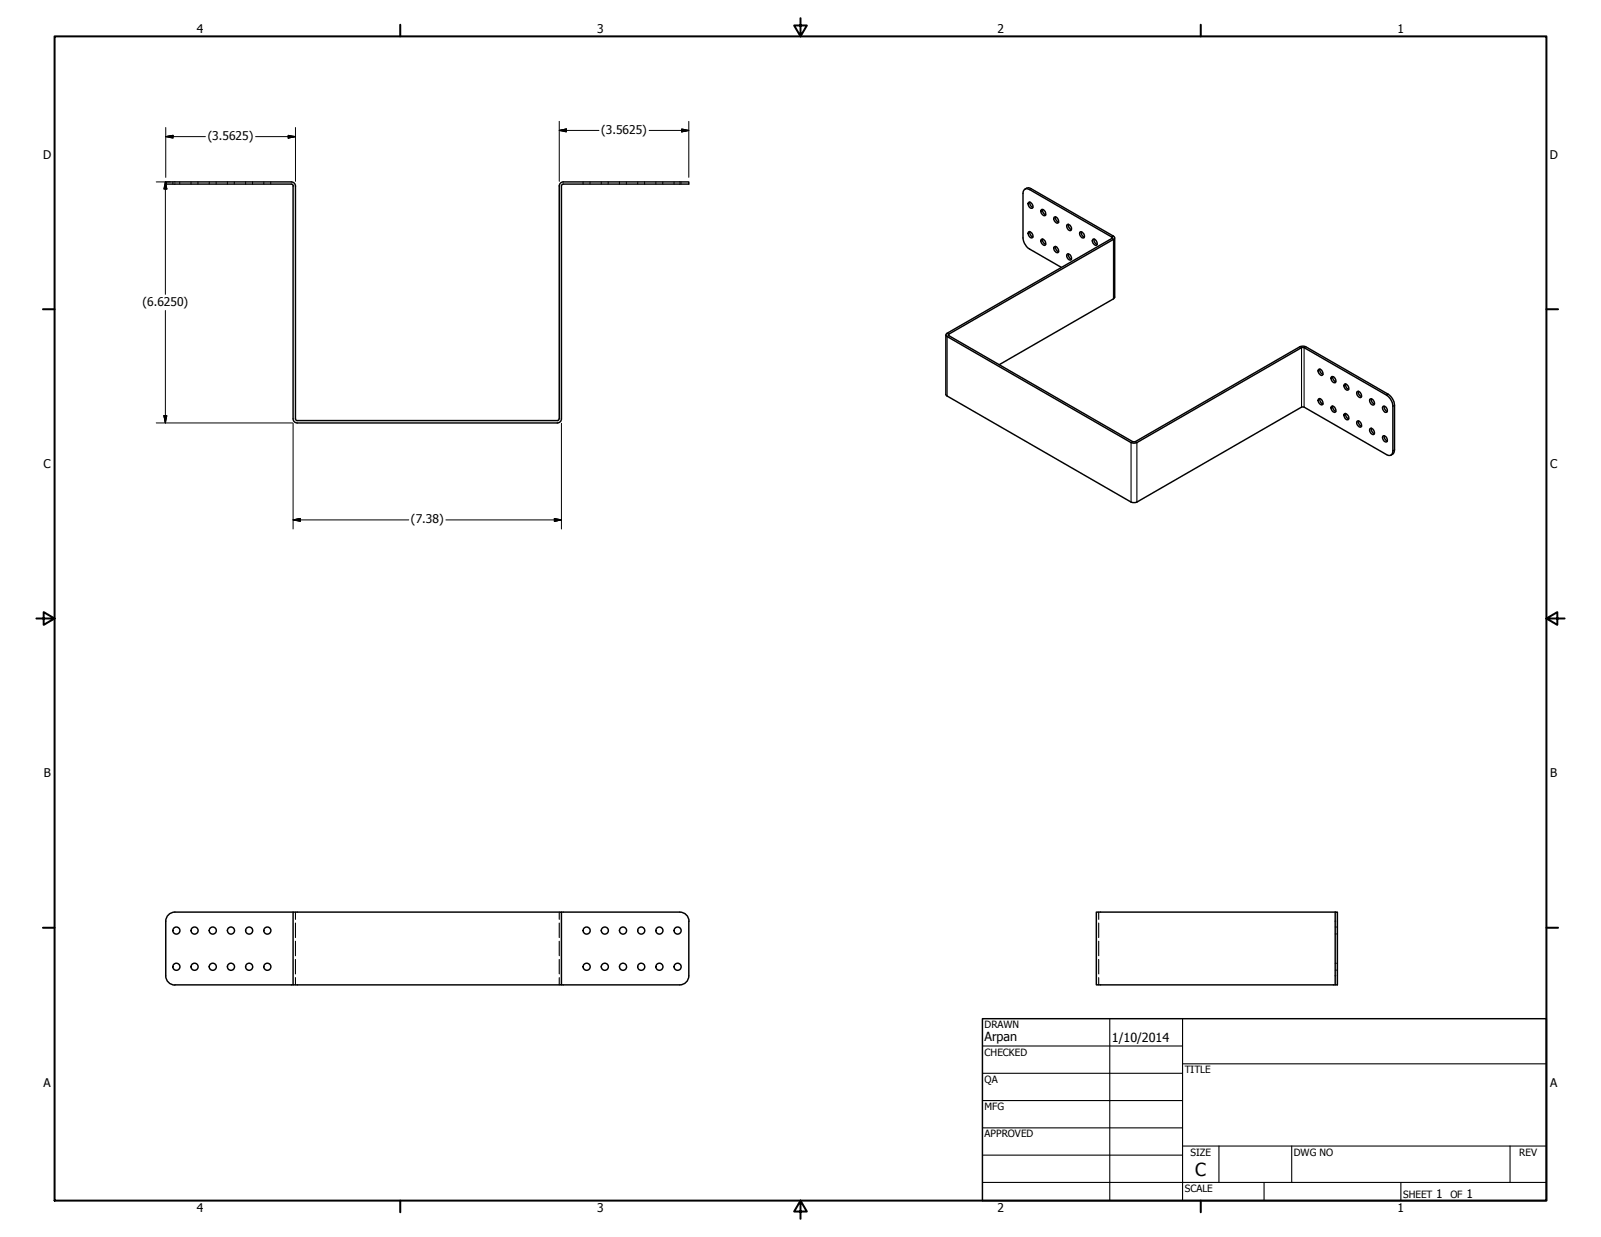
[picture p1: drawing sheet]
<svg xmlns="http://www.w3.org/2000/svg" width="559mm" height="432mm" viewBox="0 0 559 432" stroke-linecap="round" stroke-linejoin="round" font-family="sans-serif">
<!-- layer: Visible (ANSI) -->
<g fill="none" stroke="#000" stroke-width=".51">
<path d="M102.3 64.9v81.3M102.4 64.9l-.2-.4-.5-.2h-43.9v-.8h43.9a1.43 1.43 0 0 1 1.4 1.4v81.3M357.1 67.5v15.6M359.1 70.6a1.4 1.4 0 0 1 1.2 2.1 1.4 1.4 0 0 1-1.2-2.1zM359.3 66.2l28.7 16.5M359.4 70.5l.3 1.2 .8 .7M359.9 65.8l28.7 16.6M363.5 73.2a1.4 1.4 0 0 1 1.3 2 1.4 1.4 0 0 1-1.3-2zM363.9 73.2l.2 1 .9 .8M368 75.8a1.4 1.4 0 0 1 1.3 2.1 1.4 1.4 0 0 1-1.3-2.1zM368.4 75.7l.2 1.1 .9 .8M372.4 78.5a1.22 1.22 0 0 1 1.4 .5 1.22 1.22 0 0 1 0 1.5 1.43 1.43 0 0 1-1.4-2z"/>
<path d="M372.9 78.3l.2 1.1 .9 .7M358.9 81.1l.2-.2a1.4 1.4 0 0 1 1.2 2.1 1.43 1.43 0 0 1-1.4-1.9zM359.3 86.9l11.2 6.4M359.4 80.8l.3 1.2 .8 .7M363.3 83.7a1.15 1.15 0 0 1 1.5 .5 1.15 1.15 0 0 1-.3 1.5l-1-.8zM363.9 83.4l.2 1.2 .9 .7M367.9 86.3a1.22 1.22 0 0 1 1.4 .4 1.22 1.22 0 0 1 0 1.5l-.6-.1-.7-.6zM368.4 86l.2 1.1 .9 .8M372.6 88.6a1.4 1.4 0 0 1 1.2 2.1 1.4 1.4 0 0 1-1.2-2.1zM372.9 88.6l.2 1.1 .9 .8M377.1 80.9a1.43 1.43 0 0 1 1.2 2.2 1.43 1.43 0 0 1-1.2-2.2zM377.4 80.9l.2 1.1 .9 .7"/>
<path d="M381.5 83.5a1.4 1.4 0 0 1 1.2 2.1 1.4 1.4 0 0 1-1.2-2.1zM381.9 83.4l.2 1.2 .9 .7M388 83.2l-57.4 33.1M388.6 83.6l-57.4 33M330.6 117.5l64.2 37M331.2 117.2l64.2 37M388.6 104.3l-39.9 23M330.6 138.2l64.2 37.1M453.7 121l-57.5 33.2M454.3 121.3l-57.5 33.2M455.2 121.3l28.7 16.6M455.7 121l28.8 16.6"/>
<path d="M460.3 139.2a1.4 1.4 0 0 1 1.2 2.1 1.4 1.4 0 0 1-1.2-2.1zM460.3 128.9a1.4 1.4 0 0 1 1.2 2.1 1.4 1.4 0 0 1-1.2-2.1zM460.7 139.2l.2 1.1 .9 .7M460.7 128.8l.2 1.2 .9 .7M464.8 131.4a1.43 1.43 0 0 1 1.2 2.2 1.43 1.43 0 0 1-1.2-2.2zM465.1 131.4l.3 1.1 .8 .8M469.3 134a1.4 1.4 0 0 1 1.2 2.1 1.4 1.4 0 0 1-1.2-2.1zM469.6 134l.2 1.1 .9 .8M473.6 136.8a1.22 1.22 0 0 1 1.4 .5 1.22 1.22 0 0 1 0 1.4h-.6l-.6-.7zM474.2 136.6l.1 1.1 .9 .8M478.1 139.4a1.22 1.22 0 0 1 1.4 .5 1.22 1.22 0 0 1 0 1.5l-1-.4-.4-.8zM478.7 139.2l.2 1.1 .8 .7"/>
<path d="M102.3 146.2a1.43 1.43 0 0 0 1.4 1.4h90.9M103.1 146.2l.2 .4 .4 .2h90.9M195.1 146.2l-.1 .4-.5 .2M195.2 146.2v-81.3a1.43 1.43 0 0 1 1.4-1.4h43.8v.8h-43.8l-.6 .4v81.5M196 146.2a1.43 1.43 0 0 1-1.5 1.4M454.3 142.1l-57.5 33.2M455.2 142.1l28.7 16.6M464.8 141.8a1.4 1.4 0 0 1 1.2 2.1 1.4 1.4 0 0 1-1.2-2.1zM465.1 141.7l.3 1.2 .8 .7M469.1 144.6l.2-.2a1.4 1.4 0 0 1 1.2 2.1 1.43 1.43 0 0 1-1.4-1.9zM469.6 144.3l.2 1.2 .9 .7M473.8 146.9a1.43 1.43 0 0 1 1.2 2.2 1.43 1.43 0 0 1-1.2-2.2z"/>
<path d="M474.2 146.9l.1 1.1 .9 .8M478.3 149.5a1.4 1.4 0 0 1 1.2 2.1 1.4 1.4 0 0 1-1.2-2.1zM478.7 149.5l.2 1.1 .8 .8M482.6 152.3a1.22 1.22 0 0 1 1.4 .4 1.22 1.22 0 0 1 0 1.5 1.43 1.43 0 0 1-1.4-1.9zM482.8 141.8a1.4 1.4 0 0 1 1.2 2.1 1.4 1.4 0 0 1-1.2-2.1zM483.1 141.8l.3 1.1 .8 .7M483.1 152.1l.3 1.1 .8 .8M486.2 141.8v15.6M486.7 141.5v15.5l-.2 1-.4 .5M61 318.4h41.3M61.1 318.4a3.2 3.2 0 0 0-3.3 3.2M102.3 318.4h93.7v25.4h-93.7z"/>
<path d="M196 318.4h41.3a3.2 3.2 0 0 1 3.2 3.2M466 318.4h.8v25.4h-.8zM466 318.4h-83.3v25.4h83.3M57.8 321.6v19a3.2 3.2 0 0 0 3.3 3.3M240.4 321.6v19a3.1 3.1 0 0 1-3.1 3.2h-41.3M61 343.8h41.3"/>
<circle cx="61.6" cy="337.5" r="1.24"/>
<circle cx="61.6" cy="324.8" r="1.24"/>
<circle cx="67.9" cy="324.8" r="1.24"/>
<circle cx="67.9" cy="337.5" r="1.24"/>
<circle cx="74.3" cy="324.8" r="1.24"/>
<circle cx="74.3" cy="337.5" r="1.24"/>
<circle cx="80.6" cy="337.5" r="1.24"/>
<circle cx="80.6" cy="324.8" r="1.24"/>
<circle cx="87" cy="337.5" r="1.24"/>
<circle cx="87" cy="324.8" r="1.24"/>
<circle cx="93.3" cy="324.8" r="1.24"/>
<circle cx="93.3" cy="337.5" r="1.24"/>
<circle cx="204.8" cy="324.8" r="1.24"/>
<circle cx="204.8" cy="337.5" r="1.24"/>
<circle cx="211.1" cy="324.8" r="1.24"/>
<circle cx="211.1" cy="337.5" r="1.24"/>
<circle cx="217.5" cy="337.5" r="1.24"/>
<circle cx="217.5" cy="324.8" r="1.24"/>
<circle cx="223.8" cy="324.8" r="1.24"/>
<circle cx="223.8" cy="337.5" r="1.24"/>
<circle cx="230.2" cy="337.5" r="1.24"/>
<circle cx="230.2" cy="324.8" r="1.24"/>
<circle cx="236.5" cy="324.8" r="1.24"/>
<circle cx="236.5" cy="337.5" r="1.24"/>
</g>
<!-- layer: Hidden (ANSI) -->
<g fill="none" stroke="#000" stroke-width=".38">
<path d="M60.3 63.5v.3M60.3 64v.3M62.7 63.5v.3M62.7 64v.3M66.7 63.5v.3M66.7 64v.3M69.1 63.5v.3M69.1 64v.3M73 63.5v.3M73 64v.3M75.4 63.5v.3M75.4 64v.3"/>
<path d="M79.4 63.5v.3M79.4 64v.3M81.8 63.5v.3M81.8 64v.3M85.7 63.5v.3M85.7 64v.3M88.1 63.5v.3M88.1 64v.3M92.1 63.5v.3M92.1 64v.3M94.5 63.5v.3M94.5 64v.3"/>
<path d="M203.5 63.5v.3M203.5 64v.3M205.9 63.5v.3M205.9 64v.3M209.9 63.5v.3M209.9 64v.3M212.3 63.5v.3M212.3 64v.3M216.2 63.5v.3M216.2 64v.3M218.6 63.5v.3M218.6 64v.3"/>
<path d="M222.6 63.5v.3M222.6 64v.3M225 63.5v.3M225 64v.3M228.9 63.5v.3M228.9 64v.3M231.3 63.5v.3M231.3 64v.3M235.3 63.5v.3M235.3 64v.3M237.7 63.5v.3M237.7 64v.3"/>
<path d="M103.1 318.4v2.5M195.2 318.4v2.5M383.5 318.4v2.5M103.1 322.2v5.1M103.1 328.5v5.1M103.1 334.9v5.1M195.2 322.2v5.1M195.2 328.5v5.1M195.2 334.9v5.1M383.5 322.2v5.1M383.5 328.5v5.1M383.5 334.9v5.1"/>
<path d="M466 323.6h.3M466 326h.3M466 336.2h.3M466 338.6h.3M466.5 323.6h.3M466.5 326h.3M466.5 336.2h.3M466.5 338.6h.3M103.1 341.2v2.6M195.2 341.2v2.6M383.5 341.2v2.6"/>
</g>
<!-- layer: Visible Narrow (ANSI) -->
<path d="M359.9 65.8l-.6 .4M388.6 82.4l-.6 .3v.5l.6 .4v20.7M330.6 116.3l.6 .3v.6l-.6 .3v20.7M453.7 121l.6 .3v20.8M455.7 121l-.5 .3v20.8M484.5 137.6l-.6 .3M395.4 154.2l-.6 .3v20.8M396.2 154.2l.6 .3v20.8M486.7 157l-.5 .4M486.7 141.5l-.5 .3" fill="none" stroke="#000" stroke-width=".38"/>
<g fill="none" stroke="#000" stroke-width=".51">
<path d="M359.3 66.2a1.4 1.4 0 0 0-1.6-.2 1.4 1.4 0 0 0-.6 1.5M359.9 65.8l-.9-.3-1.2 .5M357.1 83.1l.5 1.9 .7 1.1 1 .8M388 82.7l.2 .2-.2 .3M388.6 82.4l.4 .5-.4 .7M389.1 83v20.8l-.5 .5M330.1 116.9v20.8l.5 .5M330.6 116.3l-.4 .5 .4 .7M331.2 116.6l-.2 .2 .2 .4M453.7 121l.8-.2 1.2 .2M454.3 121.3h.9M483.9 137.9l1.4 1.4 .7 1.3 .2 1.2"/>
<path d="M484.5 137.6l1.4 1.4 .6 1.2 .2 1.3M394.8 154.5l.8 .2 1.2-.2M395.4 154.2h.8M454.3 142.1h.9M486.1 158.5l-.6 .4M486.2 157.4a1.35 1.35 0 0 1-.7 1.4 1.35 1.35 0 0 1-1.6-.1M394.8 175.3l.8 .2 1.2-.2"/>
</g>
<!-- layer: Border (ANSI) -->
<g fill="none" stroke="#000" stroke-width=".7">
<path d="M19 12.7h520.8v406.4h-520.8zM139.7 8.6v4.1M279.4 6.3v6.4l-2.2-3.8h4.4l-2.2 3.8M419.1 8.6v4.1M15 107.9h4M539.8 107.9h4M12.7 215.9h6.3l-3.8-2.2v4.4l3.8-2.2M539.8 215.9l3.8 2.2v-4.4l-3.8 2.2h6.3M15 323.8h4M539.8 323.8h4M139.7 419.1v4.1M279.4 419.1l2.2 3.8h-4.4l2.2-3.8v6.3"/>
<path d="M419.1 419.1v4.1"/>
</g>
<!-- layer: Title (ANSI) -->
<g fill="none" stroke="#000" stroke-width=".38">
<path d="M387.3 355.6v63.5M412.7 355.6v63.5M342.9 365.1h69.8M342.9 374.6h69.8M412.7 371.3h127.1M342.9 384.2h69.8M342.9 393.7h69.8M342.9 412.7h196.9M342.9 403.2h69.8M412.7 400h127.1M425.4 400v12.7M441.2 412.7v6.4"/>
<path d="M450.8 400v12.7M488.9 412.7v6.4M527 400v12.7"/>
</g>
<path d="M342.9 355.6h196.9v63.5h-196.9z" fill="none" stroke="#000" stroke-width=".51"/>
<!-- layer: Dimension (ANSI) -->
<g fill="none" stroke="#000" stroke-width=".35">
<path d="M57.8 47.7l2.6-.5v1zM57.8 47.7h13.9M57.8 44.5v17.4M89.2 47.7h13.9M100.6 47.2l2.5 .5-2.5 .5zM103.1 44.5v18.8M195.2 45.5l2.5-.5v1zM195.2 45.5h13.8M195.2 42.4v20.9M226.6 45.5h13.8M237.9 45l2.5 .5-2.5 .5zM240.4 42.4v19.5"/>
<path d="M54.5 63.5h4.9M57.7 63.5l.5 2.5h-1zM57.7 63.5v39.2M57.7 108.4v39.2M54.5 147.6h47.7M57.2 145.1h1l-.5 2.5zM102.3 147.8v36.9M196 147.8v36.9M102.3 181.5l2.5-.5v1zM102.3 181.5h40.4M155.6 181.5h40.4M193.5 181l2.5 .5-2.5 .5z"/>
</g>
<g fill="#000" stroke="#000" stroke-width=".35">
<path d="M57.8 47.7l2.6-.5zM57.8 47.7l2.6-.5v1zM100.6 48.2l2.5-.5zM100.6 47.2l2.5 .5-2.5 .5zM195.2 45.5l2.5-.5zM195.2 45.5l2.5-.5v1zM237.9 46l2.5-.5zM237.9 45l2.5 .5-2.5 .5zM57.7 63.5l.5 2.5zM57.7 63.5l.5 2.5h-1zM57.2 145.1l.5 2.5zM57.2 145.1h1l-.5 2.5z"/>
<path d="M102.3 181.5l2.5-.5zM102.3 181.5l2.5-.5v1zM193.5 182l2.5-.5zM193.5 181l2.5 .5-2.5 .5z"/>
</g>
<text font-size="6.3" x="417.2" y="410.6">C</text>
<g font-size="4.4">
<text x="343.7" y="363.5">Arpan</text>
<text x="388.1" y="363.7">1/10/2014</text>
</g>
<g font-size="4.2">
<text x="68.7" y="11.7">4</text>
<text x="208.4" y="11.7">3</text>
<text x="348.1" y="11.7">2</text>
<text x="487.8" y="11.7">1</text>
<text x="209.9" y="46.7">(3.5625)</text>
<text x="72.5" y="48.9">(3.5625)</text>
<text x="15.1" y="55.5">D</text>
<text x="540.9" y="55.5">D</text>
<text x="49.8" y="106.7">(6.6250)</text>
<text x="15.2" y="163.4">C</text>
<text x="541" y="163.4">C</text>
<text x="143.4" y="182.6">(7.38)</text>
<text x="15.3" y="271.4">B</text>
<text x="541.1" y="271.4">B</text>
<text x="15.2" y="379.3">A</text>
<text x="541" y="379.3">A</text>
<text x="501.3" y="418.3">1</text>
<text x="511.8" y="418.3">1</text>
<text x="68.7" y="423.2">4</text>
<text x="208.4" y="423.2">3</text>
<text x="348.1" y="423.2">2</text>
<text x="487.8" y="423.2">1</text>
</g>
<g font-size="3.5">
<text x="343.7" y="358.9">DRAWN</text>
<text x="343.7" y="368.5">CHECKED</text>
<text x="413.5" y="374.6">TITLE</text>
<text x="343.7" y="378">QA</text>
<text x="343.7" y="387.5">MFG</text>
<text x="343.7" y="397.1">APPROVED</text>
<text x="415.5" y="403.4">SIZE</text>
<text x="451.6" y="403.4">DWG NO</text>
<text x="530.3" y="403.4">REV</text>
<text x="413.5" y="416.1">SCALE</text>
<text x="489.7" y="418.3">SHEET</text>
<text x="506.2" y="418.3">OF</text>
</g>
</svg>
